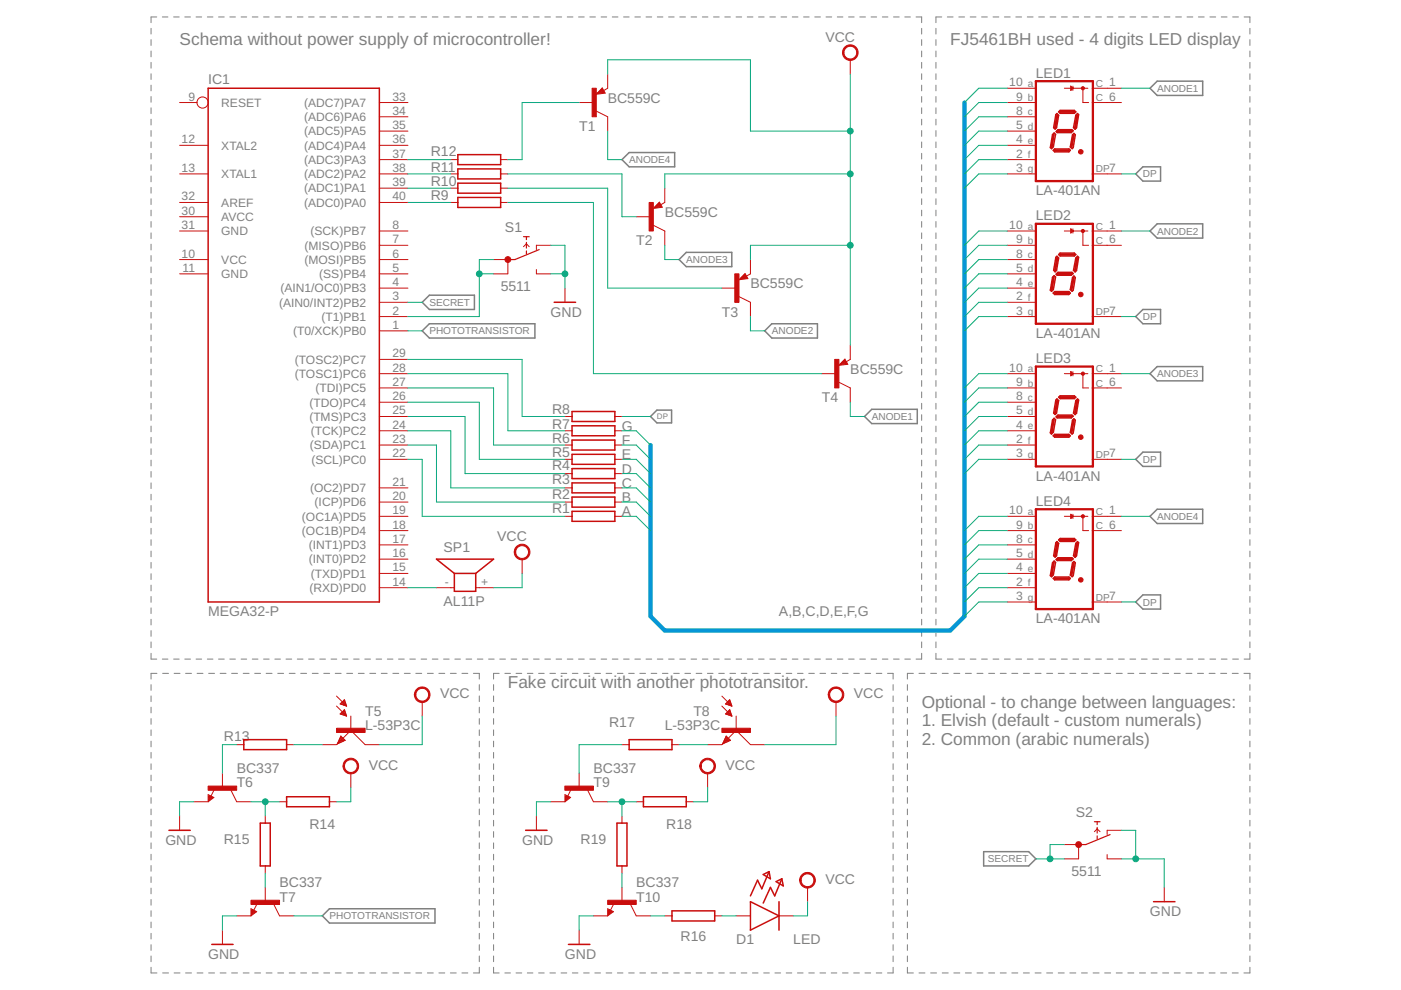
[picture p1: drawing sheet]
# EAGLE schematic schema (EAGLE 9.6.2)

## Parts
D1  LED  (no package)
IC1  MEGA32-P  [DIL40]
LED1  LA-401AN  [LA-401]
LED2  LA-401AN  [LA-401]
LED3  LA-401AN  [LA-401]
LED4  LA-401AN  [LA-401]
R1  100R  RAC01  [AC01]
R2  100R  RAC01  [AC01]
R3  100R  RAC01  [AC01]
R4  100R  RAC01  [AC01]
R5  100R  RAC01  [AC01]
R6  100R  RAC01  [AC01]
R7  100R  RAC01  [AC01]
R8  100R  RAC01  [AC01]
R9  2.2k  RAC01  [AC01]
R10  2.2k  RAC01  [AC01]
R11  2.2k  RAC01  [AC01]
R12  2.2k  RAC01  [AC01]
R13  2.2k  RAC01  [AC01]
R14  10k  RAC01  [AC01]
R15  2.2k  RAC01  [AC01]
R16  220R  RAC01  [AC01]
R17  2.2k  RAC01  [AC01]
R18  10k  RAC01  [AC01]
R19  2.2k  RAC01  [AC01]
S1  5511  [5511]
S2  5511  [5511]
SP1  AL11P  [AL11P]
T1  BC559C  -PNP-TO92  [TO92]
T2  BC559C  -PNP-TO92  [TO92]
T3  BC559C  -PNP-TO92  [TO92]
T4  BC559C  -PNP-TO92  [TO92]
T5  L-53P3C  BP103  [BP103]
T6  BC337  2N2405  [TO5]
T7  BC337  2N2405  [TO5]
T8  L-53P3C  BP103  [BP103]
T9  BC337  2N2405  [TO5]
T10  BC337  2N2405  [TO5]

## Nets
A: LED1.10(A) LED2.10(A) LED3.10(A) LED4.10(A) R1.2
ANODE1: LED1.1(C) T4.3(C)
ANODE2: LED2.1(C) T3.3(C)
ANODE3: LED3.1(C) T2.3(C)
ANODE4: LED4.1(C) T1.3(C)
B: LED1.9(B) LED2.9(B) LED3.9(B) LED4.9(B) R2.2
C: LED1.8(C) LED2.8(C) LED3.8(C) LED4.8(C) R3.2
D: LED1.5(D) LED2.5(D) LED3.5(D) LED4.5(D) R4.2
DP: LED1.7(DP) LED2.7(DP) LED3.7(DP) LED4.7(DP) R8.2
E: LED1.4(E) LED2.4(E) LED3.4(E) LED4.4(E) R5.2
F: LED1.2(F) LED2.2(F) LED3.2(F) LED4.2(F) R6.2
G: LED1.3(G) LED2.3(G) LED3.3(G) LED4.3(G) R7.2
GND: S1.NC S1.NO S2.NC S2.NO T6.1(E) T7.1(E) T9.1(E) T10.1(E)
N$1: IC1.29((TOSC2)PC7) R8.1
N$2: IC1.28((TOSC1)PC6) R7.1
N$3: IC1.27((TDI)PC5) R6.1
N$4: IC1.26((TDO)PC4) R5.1
N$5: IC1.25((TMS)PC3) R4.1
N$6: IC1.24((TCK)PC2) R3.1
N$7: IC1.23((SDA)PC1) R2.1
N$8: IC1.22((SCL)PC0) R1.1
N$9: IC1.40((ADC0)PA0) R9.1
N$10: IC1.39((ADC1)PA1) R10.1
N$11: IC1.38((ADC2)PA2) R11.1
N$12: IC1.37((ADC3)PA3) R12.1
N$13: R11.2 T2.2(B)
N$14: R12.2 T1.2(B)
N$15: R10.2 T3.2(B)
N$16: R9.2 T4.2(B)
N$17: R13.2 T5.E
N$18: R13.1 T6.2(B)
N$19: R17.1 T9.2(B)
N$20: R15.1 T7.2(B)
N$21: IC1.14((RXD)PD0) SP1.-
N$22: IC1.2((T1)PB1) S1.1A S1.1B
N$23: R14.2 R15.2 T6.3(C)
N$24: R17.2 T8.E
N$25: R16.1 T10.3(C)
N$26: R18.2 R19.2 T9.3(C)
N$27: D1.A R16.2
N$28: R19.1 T10.2(B)
PHOTOTRANSISTOR: IC1.1((T0/XCK)PB0) T7.3(C)
SECRET: IC1.3((AIN0/INT2)PB2) S2.1A S2.1B
VCC: D1.C R14.1 R18.1 SP1.+ T1.1(E) T2.1(E) T3.1(E) T4.1(E) T5.C T8.C
Unconnected: IC1.4((AIN1/OC0)PB3) IC1.5((SS)PB4) IC1.6((MOSI)PB5) IC1.7((MISO)PB6) IC1.8((SCK)PB7) IC1.9(RESET) IC1.12(XTAL2) IC1.13(XTAL1) IC1.15((TXD)PD1) IC1.16((INT0)PD2) IC1.17((INT1)PD3) IC1.18((OC1B)PD4) IC1.19((OC1A)PD5) IC1.20((ICP)PD6) IC1.21((OC2)PD7) IC1.32(AREF) IC1.33((ADC7)PA7) IC1.34((ADC6)PA6) IC1.35((ADC5)PA5) IC1.36((ADC4)PA4) LED1.6(C) LED2.6(C) LED3.6(C) LED4.6(C) T5.B T8.B

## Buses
A,B,C,D,E,F,G

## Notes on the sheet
- Schema without power supply of microcontroller! | FJ5461BH used - 4 digits LED display
- Fake circuit with another phototransitor.
- Optional - to change between languages:
  1. Elvish (default - custom numerals)
  2. Common (arabic numerals)

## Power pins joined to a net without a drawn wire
AVCC: IC1.30(AVCC)
GND: IC1.11(GND) IC1.31(GND)
VCC: IC1.10(VCC)
